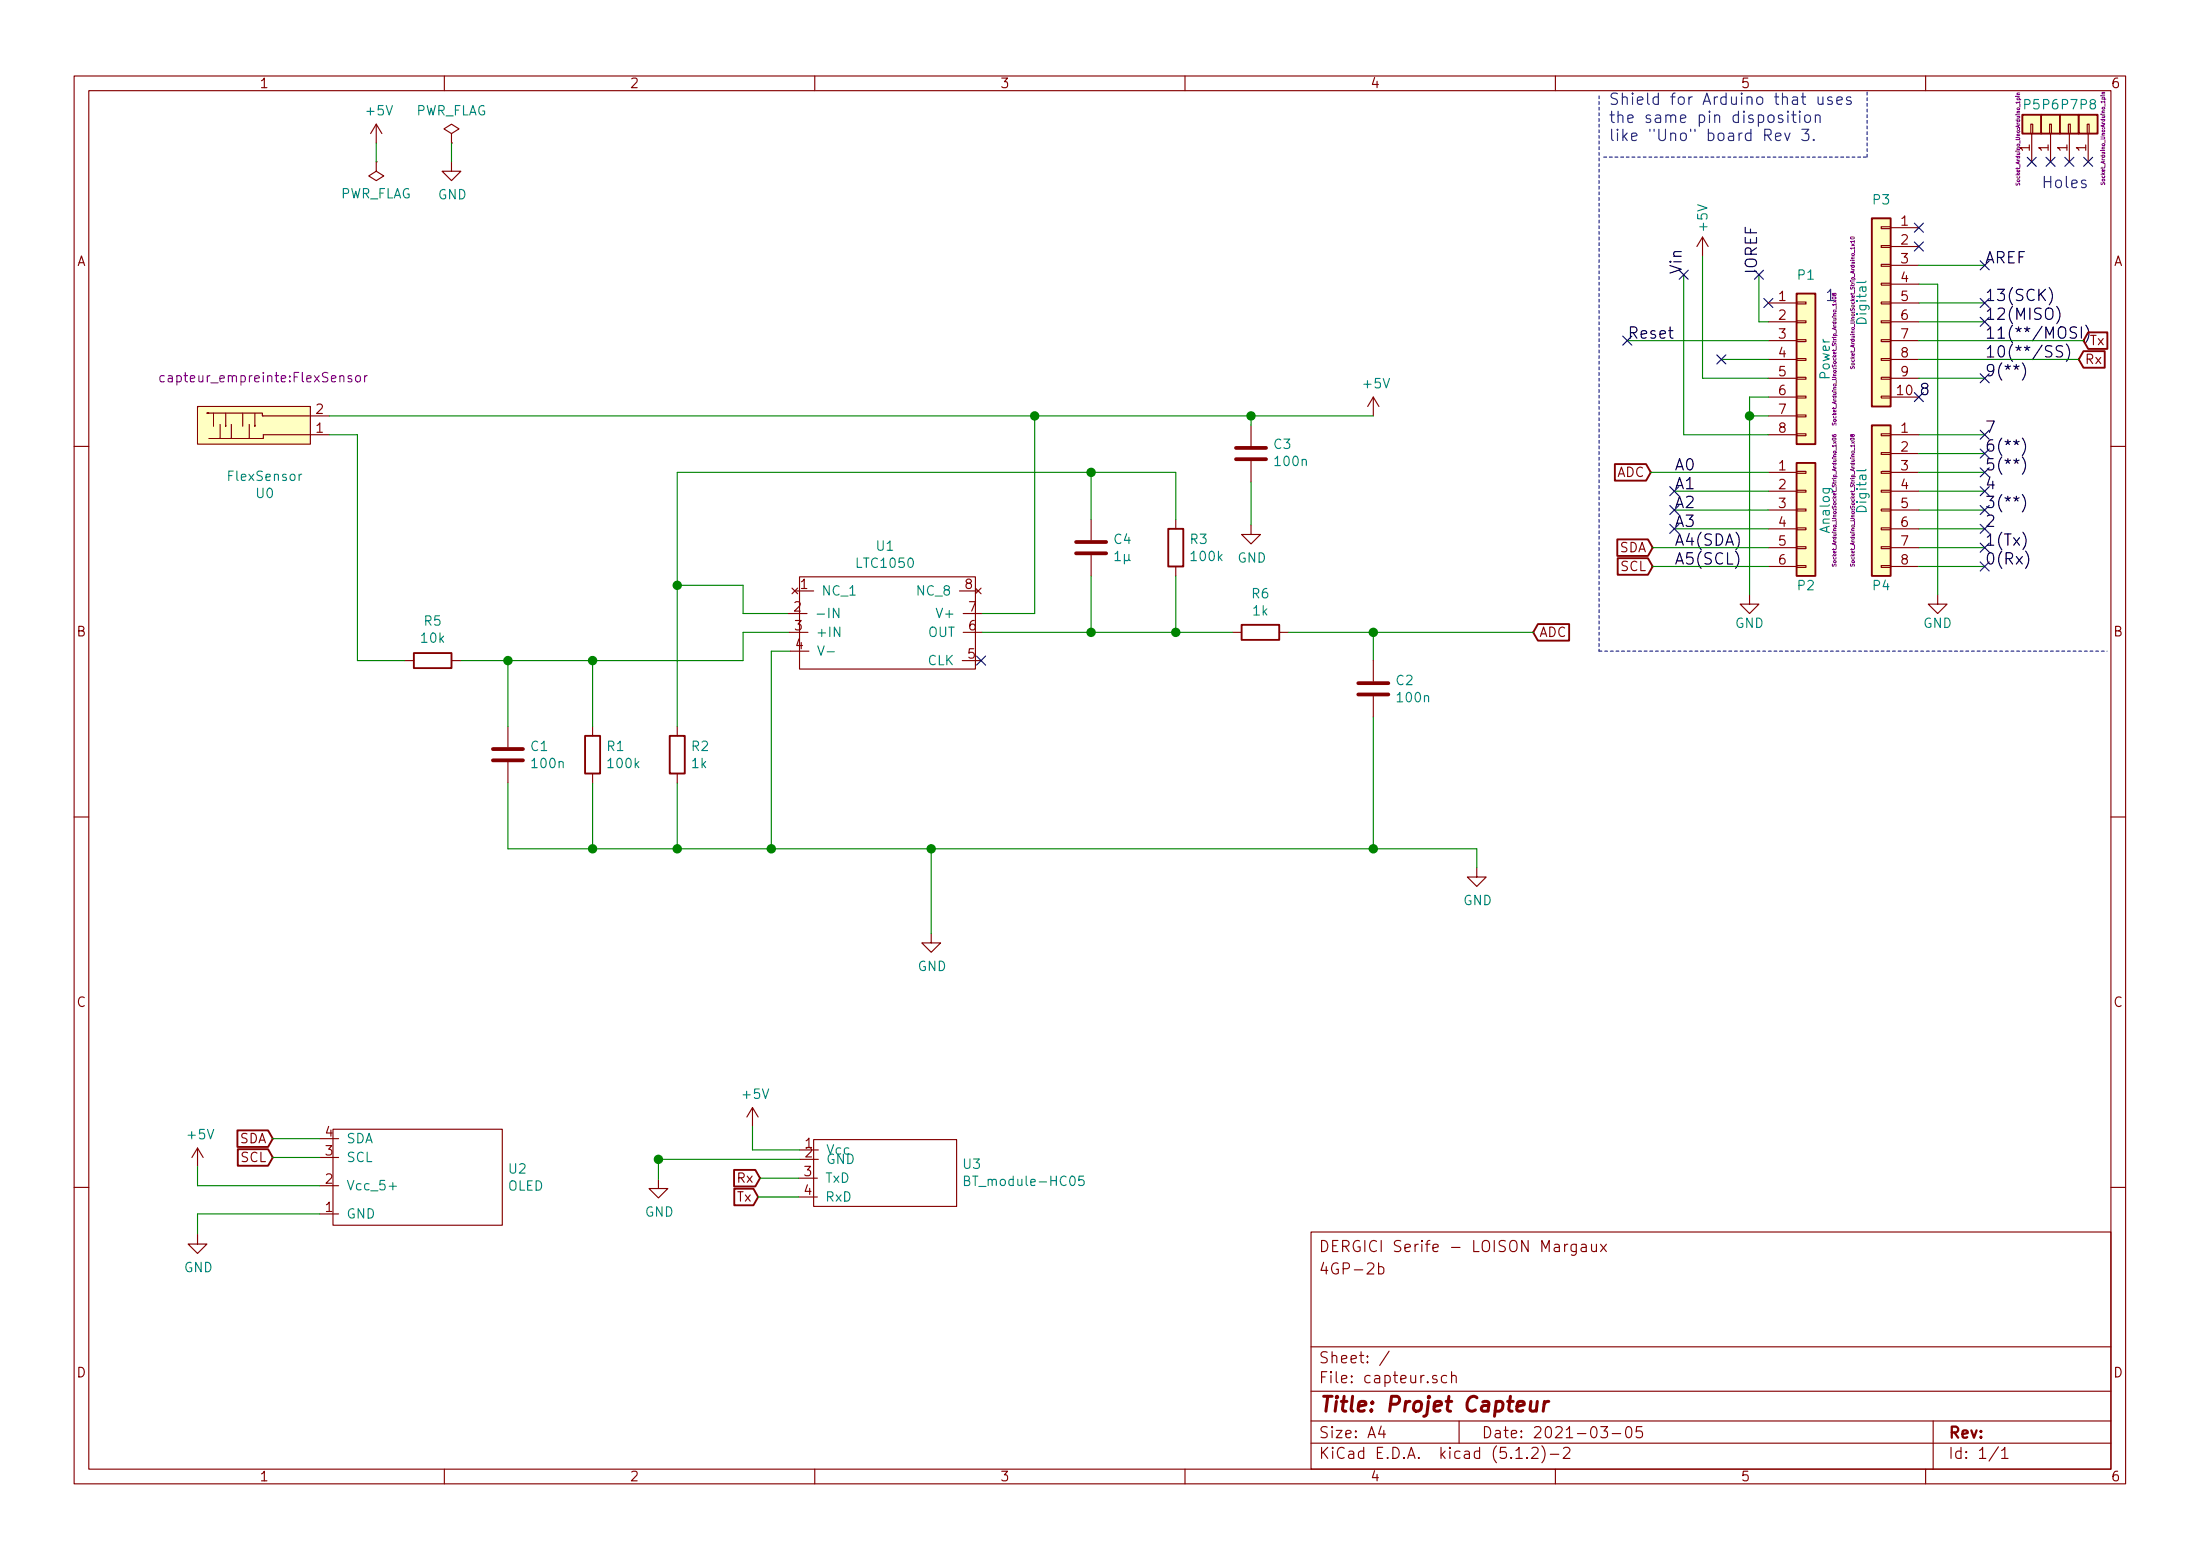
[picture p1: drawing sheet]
EESchema Schematic File Version 4
LIBS:capteur-cache
EELAYER 29 0
EELAYER END
$Descr A4 11693 8268
encoding utf-8
Sheet 1 1
Title "Projet Capteur"
Date "2021-03-05"
Rev ""
Comp ""
Comment1 ""
Comment2 ""
Comment3 "4GP-2b"
Comment4 "DERGICI Serife - LOISON Margaux"
$EndDescr
Text Label 8950 1450 1    60   ~ 0
Vin
Text Label 9350 1450 1    60   ~ 0
IOREF
Text Label 8900 2500 0    60   ~ 0
A0
Text Label 8900 2600 0    60   ~ 0
A1
Text Label 8900 2700 0    60   ~ 0
A2
Text Label 8900 2800 0    60   ~ 0
A3
Text Label 8900 2900 0    60   ~ 0
A4(SDA)
Text Label 8900 3000 0    60   ~ 0
A5(SCL)
Text Label 10550 3000 0    60   ~ 0
0(Rx)
Text Label 10550 2800 0    60   ~ 0
2
Text Label 10550 2900 0    60   ~ 0
1(Tx)
Text Label 10550 2700 0    60   ~ 0
3(**)
Text Label 10550 2600 0    60   ~ 0
4
Text Label 10550 2500 0    60   ~ 0
5(**)
Text Label 10550 2400 0    60   ~ 0
6(**)
Text Label 10550 2300 0    60   ~ 0
7
Text Label 10200 2100 0    60   ~ 0
8
Text Label 10550 2000 0    60   ~ 0
9(**)
Text Label 10550 1900 0    60   ~ 0
10(**/SS)
Text Label 10550 1800 0    60   ~ 0
11(**/MOSI)
Text Label 10550 1700 0    60   ~ 0
12(MISO)
Text Label 10550 1600 0    60   ~ 0
13(SCK)
Text Label 10550 1400 0    60   ~ 0
AREF
NoConn ~ 9400 1600
Text Notes 10850 1000 0    60   ~ 0
Holes
Text Notes 8550 750  0    60   ~ 0
Shield for Arduino that uses\nthe same pin disposition\nlike "Uno" board Rev 3.
$Comp
L Connector_Generic:Conn_01x08 P1
U 1 1
P 9600 1900
F 0 "P1" H 9600 2350 50  0000 C CNN
F 1 "Power" V 9700 1900 50  0000 C CNN
F 2 "Socket_Arduino_Uno:Socket_Strip_Arduino_1x08" V 9750 1900 20  0000 C CNN
F 3 "" H 9600 1900 50  0000 C CNN
	1    9600 1900
	1    0    0    -1  
$EndComp
Text Label 8650 1800 0    60   ~ 0
Reset
$Comp
L power:+5V #PWR02
U 1 1
P 9050 1350
F 0 "#PWR02" H 9050 1200 50  0001 C CNN
F 1 "+5V" V 9050 1550 50  0000 C CNN
F 2 "" H 9050 1350 50  0000 C CNN
F 3 "" H 9050 1350 50  0000 C CNN
	1    9050 1350
	1    0    0    -1  
$EndComp
$Comp
L power:GND #PWR03
U 1 1
P 9300 3150
F 0 "#PWR03" H 9300 2900 50  0001 C CNN
F 1 "GND" H 9300 3000 50  0000 C CNN
F 2 "" H 9300 3150 50  0000 C CNN
F 3 "" H 9300 3150 50  0000 C CNN
	1    9300 3150
	1    0    0    -1  
$EndComp
$Comp
L power:GND #PWR04
U 1 1
P 10300 3150
F 0 "#PWR04" H 10300 2900 50  0001 C CNN
F 1 "GND" H 10300 3000 50  0000 C CNN
F 2 "" H 10300 3150 50  0000 C CNN
F 3 "" H 10300 3150 50  0000 C CNN
	1    10300 3150
	1    0    0    -1  
$EndComp
$Comp
L Connector_Generic:Conn_01x06 P2
U 1 1
P 9600 2700
F 0 "P2" H 9600 2300 50  0000 C CNN
F 1 "Analog" V 9700 2700 50  0000 C CNN
F 2 "Socket_Arduino_Uno:Socket_Strip_Arduino_1x06" V 9750 2750 20  0000 C CNN
F 3 "" H 9600 2700 50  0000 C CNN
	1    9600 2700
	1    0    0    -1  
$EndComp
$Comp
L Connector_Generic:Conn_01x01 P5
U 1 1
P 10800 650
F 0 "P5" V 10900 650 50  0000 C CNN
F 1 "CONN_01X01" V 10900 650 50  0001 C CNN
F 2 "Socket_Arduino_Uno:Arduino_1pin" H 10721 724 20  0000 C CNN
F 3 "" H 10800 650 50  0000 C CNN
	1    10800 650 
	0    -1   -1   0   
$EndComp
$Comp
L Connector_Generic:Conn_01x01 P6
U 1 1
P 10900 650
F 0 "P6" V 11000 650 50  0000 C CNN
F 1 "CONN_01X01" V 11000 650 50  0001 C CNN
F 2 "Socket_Arduino_Uno:Arduino_1pin" H 10900 650 20  0001 C CNN
F 3 "" H 10900 650 50  0000 C CNN
	1    10900 650 
	0    -1   -1   0   
$EndComp
$Comp
L Connector_Generic:Conn_01x01 P7
U 1 1
P 11000 650
F 0 "P7" V 11100 650 50  0000 C CNN
F 1 "CONN_01X01" V 11100 650 50  0001 C CNN
F 2 "Socket_Arduino_Uno:Arduino_1pin" V 11000 650 20  0001 C CNN
F 3 "" H 11000 650 50  0000 C CNN
	1    11000 650 
	0    -1   -1   0   
$EndComp
$Comp
L Connector_Generic:Conn_01x01 P8
U 1 1
P 11100 650
F 0 "P8" V 11200 650 50  0000 C CNN
F 1 "CONN_01X01" V 11200 650 50  0001 C CNN
F 2 "Socket_Arduino_Uno:Arduino_1pin" H 11024 572 20  0000 C CNN
F 3 "" H 11100 650 50  0000 C CNN
	1    11100 650 
	0    -1   -1   0   
$EndComp
NoConn ~ 10800 850 
NoConn ~ 10900 850 
NoConn ~ 11000 850 
NoConn ~ 11100 850 
$Comp
L Connector_Generic:Conn_01x08 P4
U 1 1
P 10000 2600
F 0 "P4" H 10000 2100 50  0000 C CNN
F 1 "Digital" V 10100 2600 50  0000 C CNN
F 2 "Socket_Arduino_Uno:Socket_Strip_Arduino_1x08" V 10150 2550 20  0000 C CNN
F 3 "" H 10000 2600 50  0000 C CNN
	1    10000 2600
	-1   0    0    -1  
$EndComp
Wire Notes Line
	8525 825  9925 825 
Wire Notes Line
	9925 825  9925 475 
Wire Wire Line
	9350 1450 9350 1700
Wire Wire Line
	9350 1700 9400 1700
Wire Wire Line
	9400 1900 9150 1900
Wire Wire Line
	9400 2000 9050 2000
Wire Wire Line
	9400 2300 8950 2300
Wire Wire Line
	9400 2100 9300 2100
Wire Wire Line
	9400 2200 9300 2200
Connection ~ 9300 2200
Wire Wire Line
	8950 2300 8950 1450
Wire Wire Line
	9050 2000 9050 1350
Wire Wire Line
	9400 2600 8900 2600
Wire Wire Line
	9400 2700 8900 2700
Wire Wire Line
	9400 2800 8900 2800
$Comp
L Connector_Generic:Conn_01x10 P3
U 1 1
P 10000 1600
F 0 "P3" H 10000 2150 50  0000 C CNN
F 1 "Digital" V 10100 1600 50  0000 C CNN
F 2 "Socket_Arduino_Uno:Socket_Strip_Arduino_1x10" V 10150 1600 20  0000 C CNN
F 3 "" H 10000 1600 50  0000 C CNN
	1    10000 1600
	-1   0    0    -1  
$EndComp
Wire Wire Line
	10200 2000 10550 2000
Wire Wire Line
	10200 1700 10550 1700
Wire Wire Line
	10200 1600 10550 1600
Wire Wire Line
	10200 1400 10550 1400
Wire Wire Line
	10200 3000 10550 3000
Wire Wire Line
	10200 2900 10550 2900
Wire Wire Line
	10200 2800 10550 2800
Wire Wire Line
	10200 2700 10550 2700
Wire Wire Line
	10200 2600 10550 2600
Wire Wire Line
	10200 2500 10550 2500
Wire Wire Line
	10200 2400 10550 2400
Wire Wire Line
	10200 2300 10550 2300
Wire Wire Line
	10200 1500 10300 1500
Wire Wire Line
	10300 1500 10300 3150
Wire Wire Line
	9300 2100 9300 2200
Wire Wire Line
	9300 2200 9300 3150
Wire Notes Line
	8500 500  8500 3450
Wire Notes Line
	8500 3450 11200 3450
Wire Wire Line
	9400 1800 8650 1800
Text Notes 9700 1600 0    60   ~ 0
1
$Comp
L Device:R R5
U 1 1
P 2300 3500
F 0 "R5" V 2507 3500 50  0000 C CNN
F 1 "10k" V 2416 3500 50  0000 C CNN
F 2 "Resistor_THT:R_Axial_DIN0204_L3.6mm_D1.6mm_P5.08mm_Horizontal" V 2230 3500 50  0001 C CNN
F 3 "~" H 2300 3500 50  0001 C CNN
	1    2300 3500
	0    -1   -1   0   
$EndComp
$Comp
L Device:C C1
U 1 1
P 2700 4000
F 0 "C1" H 2815 4046 50  0000 L CNN
F 1 "100n" H 2815 3955 50  0000 L CNN
F 2 "Capacitor_THT:C_Axial_L3.8mm_D2.6mm_P7.50mm_Horizontal" H 2738 3850 50  0001 C CNN
F 3 "~" H 2700 4000 50  0001 C CNN
	1    2700 4000
	1    0    0    -1  
$EndComp
$Comp
L capteur-rescue:FlexSensor-librairie_projet_capteur U0
U 1 1
P 1350 2250
F 0 "U0" H 1292 2615 50  0000 C CNN
F 1 "FlexSensor" H 1292 2524 50  0000 C CNN
F 2 "capteur_empreinte:FlexSensor" H 1300 2000 50  0000 C CNN
F 3 "" H 1350 2350 50  0001 C CNN
	1    1350 2250
	-1   0    0    1   
$EndComp
Wire Wire Line
	1750 2300 1900 2300
Wire Wire Line
	1900 2300 1900 3500
Wire Wire Line
	1900 3500 2150 3500
Wire Wire Line
	2700 4500 2700 4150
Wire Wire Line
	2700 4500 3150 4500
Wire Wire Line
	3150 4500 3600 4500
Connection ~ 3150 4500
Wire Wire Line
	2450 3500 2700 3500
Wire Wire Line
	2700 3500 2700 3850
Wire Wire Line
	7300 4500 4950 4500
Connection ~ 3600 4500
$Comp
L power:GND #PWR0101
U 1 1
P 4950 4950
F 0 "#PWR0101" H 4950 4700 50  0001 C CNN
F 1 "GND" H 4955 4777 50  0000 C CNN
F 2 "" H 4950 4950 50  0001 C CNN
F 3 "" H 4950 4950 50  0001 C CNN
	1    4950 4950
	1    0    0    -1  
$EndComp
Wire Wire Line
	4950 4500 4950 4950
Connection ~ 2700 3500
$Comp
L Device:R R2
U 1 1
P 3600 4000
F 0 "R2" H 3670 4046 50  0000 L CNN
F 1 "1k" H 3670 3955 50  0000 L CNN
F 2 "Resistor_THT:R_Axial_DIN0204_L3.6mm_D1.6mm_P5.08mm_Horizontal" V 3530 4000 50  0001 C CNN
F 3 "~" H 3600 4000 50  0001 C CNN
	1    3600 4000
	1    0    0    -1  
$EndComp
$Comp
L Device:R R3
U 1 1
P 6250 2900
F 0 "R3" H 6320 2946 50  0000 L CNN
F 1 "100k" H 6320 2855 50  0000 L CNN
F 2 "Resistor_THT:R_Axial_DIN0204_L3.6mm_D1.6mm_P5.08mm_Horizontal" V 6180 2900 50  0001 C CNN
F 3 "~" H 6250 2900 50  0001 C CNN
	1    6250 2900
	1    0    0    -1  
$EndComp
$Comp
L Device:R R1
U 1 1
P 3150 4000
F 0 "R1" H 3220 4046 50  0000 L CNN
F 1 "100k" H 3220 3955 50  0000 L CNN
F 2 "Resistor_THT:R_Axial_DIN0204_L3.6mm_D1.6mm_P5.08mm_Horizontal" V 3080 4000 50  0001 C CNN
F 3 "~" H 3150 4000 50  0001 C CNN
	1    3150 4000
	1    0    0    -1  
$EndComp
$Comp
L Device:R R6
U 1 1
P 6700 3350
F 0 "R6" V 6493 3350 50  0000 C CNN
F 1 "1k" V 6584 3350 50  0000 C CNN
F 2 "Resistor_THT:R_Axial_DIN0204_L3.6mm_D1.6mm_P5.08mm_Horizontal" V 6630 3350 50  0001 C CNN
F 3 "~" H 6700 3350 50  0001 C CNN
	1    6700 3350
	0    1    1    0   
$EndComp
$Comp
L Device:C C4
U 1 1
P 5800 2900
F 0 "C4" H 5915 2946 50  0000 L CNN
F 1 "1µ" H 5915 2855 50  0000 L CNN
F 2 "Capacitor_THT:C_Rect_L7.0mm_W6.0mm_P5.00mm" H 5838 2750 50  0001 C CNN
F 3 "~" H 5800 2900 50  0001 C CNN
	1    5800 2900
	1    0    0    -1  
$EndComp
Wire Wire Line
	3150 3500 3150 3850
Wire Wire Line
	2700 3500 3150 3500
Connection ~ 3150 3500
Wire Wire Line
	3600 3850 3600 3100
Wire Wire Line
	3600 3100 3950 3100
Wire Wire Line
	3600 3100 3600 2500
Wire Wire Line
	5800 2500 5800 2750
Connection ~ 3600 3100
Wire Wire Line
	5800 2500 6250 2500
Wire Wire Line
	6250 2500 6250 2750
Wire Wire Line
	6250 3350 6250 3050
Connection ~ 6250 3350
Wire Wire Line
	7300 3800 7300 4500
Connection ~ 7300 3350
Wire Wire Line
	7300 3500 7300 3350
Wire Wire Line
	6850 3350 7300 3350
Wire Wire Line
	3600 4500 3600 4150
Wire Wire Line
	3150 4500 3150 4150
$Comp
L Device:C C2
U 1 1
P 7300 3650
F 0 "C2" H 7415 3696 50  0000 L CNN
F 1 "100n" H 7415 3605 50  0000 L CNN
F 2 "Capacitor_THT:C_Axial_L3.8mm_D2.6mm_P7.50mm_Horizontal" H 7338 3500 50  0001 C CNN
F 3 "~" H 7300 3650 50  0001 C CNN
	1    7300 3650
	1    0    0    -1  
$EndComp
Connection ~ 7300 4500
$Comp
L power:GND #PWR0102
U 1 1
P 7850 4600
F 0 "#PWR0102" H 7850 4350 50  0001 C CNN
F 1 "GND" H 7855 4427 50  0000 C CNN
F 2 "" H 7850 4600 50  0001 C CNN
F 3 "" H 7850 4600 50  0001 C CNN
	1    7850 4600
	1    0    0    -1  
$EndComp
Wire Wire Line
	7300 4500 7850 4500
Wire Wire Line
	7850 4500 7850 4600
$Comp
L Device:C C3
U 1 1
P 6650 2400
F 0 "C3" H 6535 2354 50  0000 R CNN
F 1 "100n" H 6535 2445 50  0000 R CNN
F 2 "Capacitor_THT:C_Axial_L3.8mm_D2.6mm_P7.50mm_Horizontal" H 6688 2250 50  0001 C CNN
F 3 "~" H 6650 2400 50  0001 C CNN
	1    6650 2400
	-1   0    0    1   
$EndComp
Wire Wire Line
	6650 2200 6650 2250
Wire Wire Line
	3600 2500 5800 2500
Connection ~ 5800 2500
Wire Wire Line
	1750 2200 5500 2200
Connection ~ 6650 2200
Wire Wire Line
	3150 3500 3950 3500
Wire Wire Line
	3950 3500 3950 3350
Wire Wire Line
	3950 3100 3950 3250
Connection ~ 4950 4500
Wire Wire Line
	3600 4500 4100 4500
Wire Wire Line
	4100 3450 4100 4500
Connection ~ 4100 4500
Wire Wire Line
	4100 4500 4950 4500
Wire Wire Line
	6250 3350 6550 3350
Wire Wire Line
	4200 3450 4100 3450
Wire Wire Line
	3950 3350 4195 3350
Wire Wire Line
	3950 3250 4190 3250
Wire Wire Line
	5800 3350 6250 3350
Wire Wire Line
	5800 3350 5800 3050
$Comp
L capteur-rescue:LTC1050-librairie_projet_capteur U1
U 1 1
P 4600 3000
F 0 "U1" H 4705 3110 50  0000 C CNN
F 1 "LTC1050" H 4705 3019 50  0000 C CNN
F 2 "capteur_empreinte:LTC1050" H 4600 3000 50  0001 C CNN
F 3 "" H 4600 3000 50  0001 C CNN
	1    4600 3000
	1    0    0    -1  
$EndComp
Wire Wire Line
	5800 3350 5220 3350
Connection ~ 5800 3350
Wire Wire Line
	5220 3250 5500 3250
Wire Wire Line
	5500 3250 5500 2200
Connection ~ 5500 2200
Wire Wire Line
	5500 2200 6650 2200
NoConn ~ 5215 3500
$Comp
L power:GND #PWR0103
U 1 1
P 6650 2780
F 0 "#PWR0103" H 6650 2530 50  0001 C CNN
F 1 "GND" H 6655 2607 50  0000 C CNN
F 2 "" H 6650 2780 50  0001 C CNN
F 3 "" H 6650 2780 50  0001 C CNN
	1    6650 2780
	1    0    0    -1  
$EndComp
Wire Wire Line
	6650 2550 6650 2780
Text GLabel 8150 3350 2    50   Input ~ 0
ADC
$Comp
L power:+5V #PWR0104
U 1 1
P 7300 2200
F 0 "#PWR0104" H 7300 2050 50  0001 C CNN
F 1 "+5V" H 7315 2373 50  0000 C CNN
F 2 "" H 7300 2200 50  0001 C CNN
F 3 "" H 7300 2200 50  0001 C CNN
	1    7300 2200
	1    0    0    -1  
$EndComp
Wire Wire Line
	6650 2200 7300 2200
$Comp
L capteur-rescue:BT_module-HC05-librairie_projet_capteur U3
U 1 1
P 4675 5950
F 0 "U3" H 5113 5726 50  0000 L CNN
F 1 "BT_module-HC05" H 5113 5635 50  0000 L CNN
F 2 "capteur_empreinte:BT_module-HC05" H 4675 5950 50  0001 C CNN
F 3 "" H 4675 5950 50  0001 C CNN
	1    4675 5950
	1    0    0    -1  
$EndComp
$Comp
L capteur-rescue:OLED-librairie_projet_capteur U2
U 1 1
P 2170 5940
F 0 "U2" H 2698 5681 50  0000 L CNN
F 1 "OLED" H 2698 5590 50  0000 L CNN
F 2 "capteur_empreinte:OLED" H 2170 5940 50  0001 C CNN
F 3 "" H 2170 5940 50  0001 C CNN
	1    2170 5940
	1    0    0    -1  
$EndComp
Text GLabel 1450 6040 0    50   Input ~ 0
SDA
Wire Wire Line
	1450 6040 1700 6040
Text GLabel 1450 6140 0    50   Input ~ 0
SCL
Wire Wire Line
	1450 6140 1700 6140
Wire Wire Line
	1700 6290 1050 6290
$Comp
L power:+5V #PWR0105
U 1 1
P 1050 6190
F 0 "#PWR0105" H 1050 6040 50  0001 C CNN
F 1 "+5V" H 1065 6363 50  0000 C CNN
F 2 "" H 1050 6190 50  0001 C CNN
F 3 "" H 1050 6190 50  0001 C CNN
	1    1050 6190
	1    0    0    -1  
$EndComp
Wire Wire Line
	1050 6190 1050 6290
Wire Wire Line
	1700 6440 1050 6440
Wire Wire Line
	1050 6440 1050 6550
$Comp
L power:GND #PWR0106
U 1 1
P 1050 6550
F 0 "#PWR0106" H 1050 6300 50  0001 C CNN
F 1 "GND" H 1055 6377 50  0000 C CNN
F 2 "" H 1050 6550 50  0001 C CNN
F 3 "" H 1050 6550 50  0001 C CNN
	1    1050 6550
	1    0    0    -1  
$EndComp
$Comp
L power:+5V #PWR0107
U 1 1
P 4000 5975
F 0 "#PWR0107" H 4000 5825 50  0001 C CNN
F 1 "+5V" H 4015 6148 50  0000 C CNN
F 2 "" H 4000 5975 50  0001 C CNN
F 3 "" H 4000 5975 50  0001 C CNN
	1    4000 5975
	1    0    0    -1  
$EndComp
Wire Wire Line
	3500 6145 3500 6150
$Comp
L power:GND #PWR0108
U 1 1
P 3500 6255
F 0 "#PWR0108" H 3500 6005 50  0001 C CNN
F 1 "GND" H 3505 6082 50  0000 C CNN
F 2 "" H 3500 6255 50  0001 C CNN
F 3 "" H 3500 6255 50  0001 C CNN
	1    3500 6255
	1    0    0    -1  
$EndComp
Wire Wire Line
	4250 6150 3500 6150
Connection ~ 3500 6150
Wire Wire Line
	3500 6150 3500 6255
Wire Wire Line
	4000 5975 4000 6100
Wire Wire Line
	4000 6100 4250 6100
Text GLabel 4040 6250 0    50   Input ~ 0
Rx
Text GLabel 4030 6350 0    50   Input ~ 0
Tx
Wire Wire Line
	4040 6250 4245 6250
Wire Wire Line
	4030 6350 4245 6350
NoConn ~ 8900 2600
NoConn ~ 8900 2700
NoConn ~ 8900 2800
NoConn ~ 10550 2300
NoConn ~ 10550 2400
NoConn ~ 10550 2500
NoConn ~ 10550 2600
NoConn ~ 10550 2700
NoConn ~ 10550 2800
NoConn ~ 10550 2900
NoConn ~ 10550 3000
NoConn ~ 10550 2000
NoConn ~ 10200 2100
NoConn ~ 10550 1700
NoConn ~ 10550 1600
NoConn ~ 10550 1400
NoConn ~ 9350 1450
NoConn ~ 8650 1800
NoConn ~ 8950 1450
Text GLabel 8775 2500 0    50   Input ~ 0
ADC
Wire Wire Line
	7300 3350 8150 3350
Wire Wire Line
	8775 2500 9400 2500
Text GLabel 8785 2900 0    50   Input ~ 0
SDA
Text GLabel 8785 3000 0    50   Input ~ 0
SCL
Wire Wire Line
	8785 2900 9400 2900
Wire Wire Line
	8785 3000 9400 3000
Text GLabel 11050 1900 2    50   Input ~ 0
Rx
Wire Wire Line
	10200 1900 11050 1900
Text GLabel 11075 1800 2    50   Input ~ 0
Tx
Wire Wire Line
	10200 1800 11075 1800
NoConn ~ 10200 1200
NoConn ~ 10200 1300
NoConn ~ 9150 1900
$Comp
L power:+5V #PWR0109
U 1 1
P 2000 750
F 0 "#PWR0109" H 2000 600 50  0001 C CNN
F 1 "+5V" H 2015 923 50  0000 C CNN
F 2 "" H 2000 750 50  0001 C CNN
F 3 "" H 2000 750 50  0001 C CNN
	1    2000 750 
	1    0    0    -1  
$EndComp
$Comp
L power:GND #PWR0110
U 1 1
P 2400 850
F 0 "#PWR0110" H 2400 600 50  0001 C CNN
F 1 "GND" H 2405 677 50  0000 C CNN
F 2 "" H 2400 850 50  0001 C CNN
F 3 "" H 2400 850 50  0001 C CNN
	1    2400 850 
	1    0    0    -1  
$EndComp
$Comp
L power:PWR_FLAG #FLG0101
U 1 1
P 2400 750
F 0 "#FLG0101" H 2400 825 50  0001 C CNN
F 1 "PWR_FLAG" H 2400 923 50  0000 C CNN
F 2 "" H 2400 750 50  0001 C CNN
F 3 "~" H 2400 750 50  0001 C CNN
	1    2400 750 
	1    0    0    -1  
$EndComp
$Comp
L power:PWR_FLAG #FLG0102
U 1 1
P 2000 850
F 0 "#FLG0102" H 2000 925 50  0001 C CNN
F 1 "PWR_FLAG" H 2000 1023 50  0000 C CNN
F 2 "" H 2000 850 50  0001 C CNN
F 3 "~" H 2000 850 50  0001 C CNN
	1    2000 850 
	-1   0    0    1   
$EndComp
Wire Wire Line
	2000 750  2000 850 
Wire Wire Line
	2400 750  2400 850 
$EndSCHEMATC
